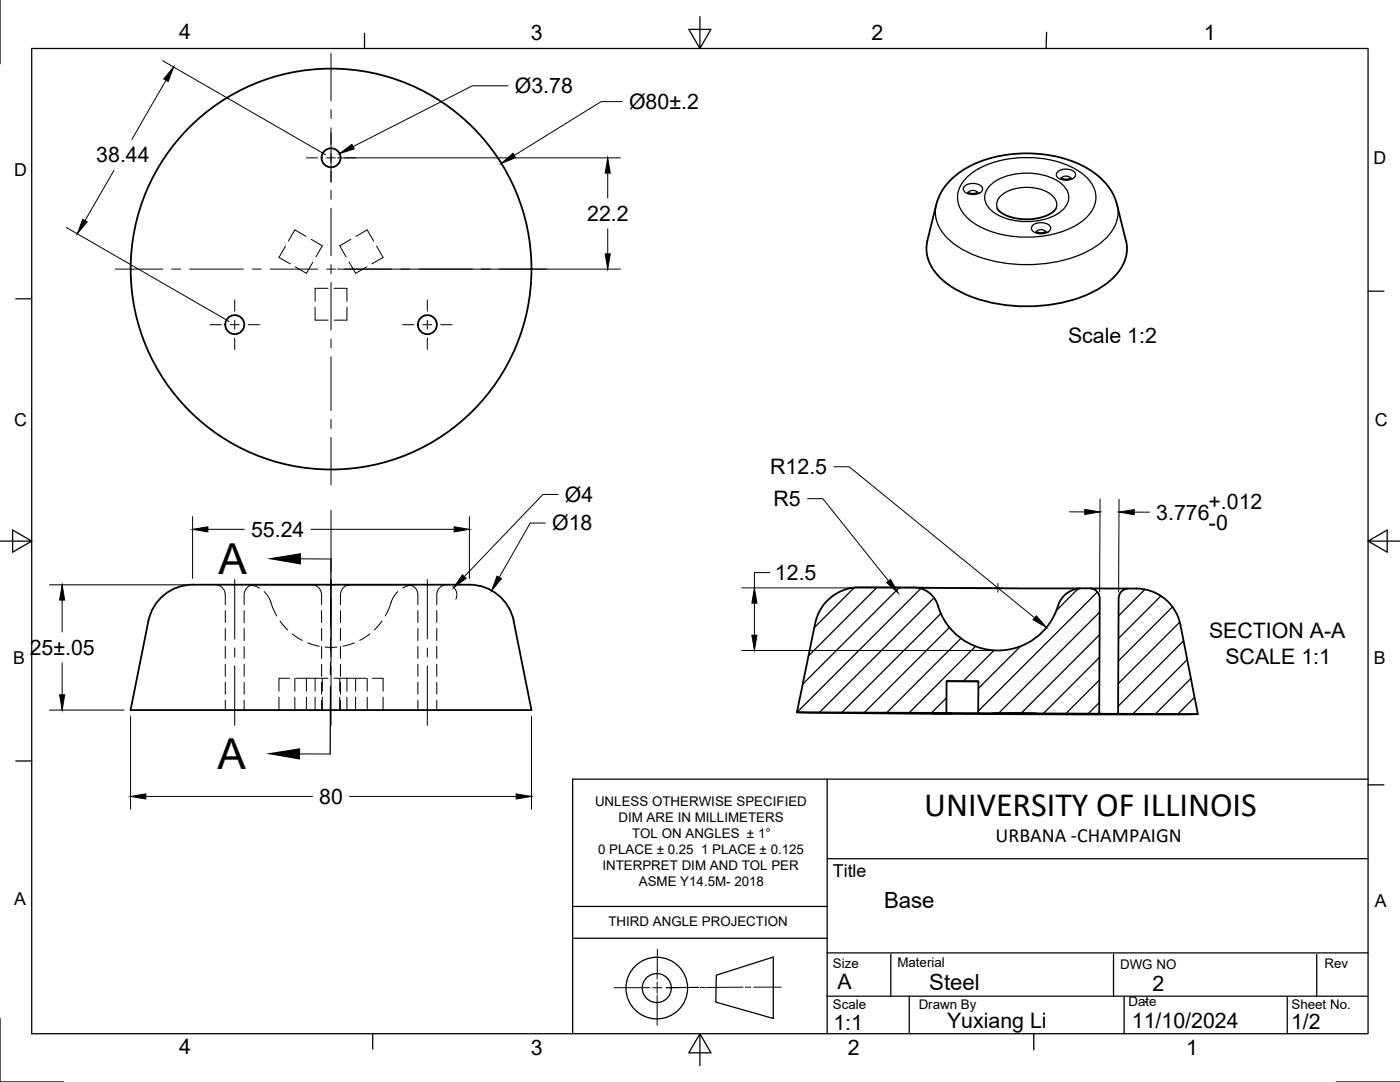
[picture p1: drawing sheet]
<svg xmlns="http://www.w3.org/2000/svg" width="279mm" height="216mm" viewBox="0 0 279 216" stroke-linecap="round" stroke-linejoin="round" font-family="sans-serif">
<!-- layer: Hidden -->
<g fill="none" stroke="#000" stroke-width=".2">
<path d="M57 49.1l-1.3 2.3 2.2 1.2M61.1 47.2l-2.3-1.3-1.2 2.2M62.1 47.8l2.2 1.2-1.2 2.3M62.4 52.3l-1.2 2.2-2.3-1.2M65.5 57.5h-2.6v2.6M66.7 57.5h2.5v2.6M69.7 52.3l1.3 2.2 2.2-1.2M70 47.8l-2.2 1.2 1.3 2.3M71.1 47.2l2.2-1.3 1.3 2.2M75.2 49.1l1.3 2.3-2.3 1.2M62.9 61.3v2.6h2.6M69.2 61.3v2.6h-2.5"/>
<path d="M42.9 116.7a2 2 0 0 1 2.1 2v2M49.3 116.7a5 5 0 0 1 2.5 .6M50.7 116.7a2 2 0 0 0-2 2v2M52.7 118l.1 .1a5.8 5.8 0 0 1 1.6 3.1l.8 1.7M62.2 116.7a2 2 0 0 1 2 2v2M70 116.7a2.02 2.02 0 0 0-2.1 2v2M79.4 118v.1a5.8 5.8 0 0 0-1.7 3.1l-.8 1.7M81.4 116.7a2 2 0 0 1 2 2v2M82.8 116.7a5 5 0 0 0-2.5 .6M89.2 116.7a2 2 0 0 0-2 2v2M45 121.8v2.4M45 125.4v2.4"/>
<path d="M45 129v2.4M45 132.6v2.3M45 136.1v2.4M45 139.7v2M48.7 121.8v2.4M48.7 125.4v2.4M48.7 129v2.4M48.7 132.6v2.3M48.7 136.1v2.4M48.7 139.7v2M55.7 139.1v2.6M55.9 123.9l1.5 1.8"/>
<path d="M57.8 135.3h-2.1v2.6M58.3 126.5l2 1.3M58.8 135.3v2.6M58.8 139.1v2.6M59 135.3h3.9M61.2 135.3v2.6M61.2 139.1v2.6M61.4 128.3l2.3 .6M62.9 139.1v2.6M64.2 121.8v2.4M64.2 125.4v2.4M64.2 129v2.4"/>
<path d="M64.2 132.6v2.3M64.2 136.1v2.4M64.2 139.7v2M64.3 135.3v2.6M64.3 139.1v2.6M64.9 129.1h2.3M65.5 135.3h-2.6v2.6M66.7 135.3h4.3M67.8 135.3v2.6M67.8 139.1v2.6M67.9 121.8v2.4M67.9 125.4v2.4"/>
<path d="M67.9 129v2.4M67.9 132.6v2.3M67.9 136.1v2.4M67.9 139.7v2M69.2 135.3v2.6M69.2 139.1v2.6M70.7 128.3l-2.3 .6M71 139.1v2.6M73.1 135.3h-2.1v2.6M73.3 135.3v2.6M73.3 139.1v2.6M73.8 126.5l-2 1.3"/>
<path d="M74.3 135.3h2.2v2.6M76.2 123.9l-1.5 1.8M76.5 139.1v2.6M83.4 121.8v2.4M83.4 125.4v2.4M83.4 129v2.4M83.4 132.6v2.3M83.4 136.1v2.4M83.4 139.7v2M87.2 121.8v2.4M87.2 125.4v2.4M87.2 129v2.4"/>
<path d="M87.2 132.6v2.3M87.2 136.1v2.4M87.2 139.7v2"/>
</g>
<!-- layer: Visible -->
<g fill="none" stroke="#000" stroke-width=".36">
<path d="M193.2 38.4l1 .3 .9-.3M211.8 35.5a1.9 1.9 0 0 0 1.9 0M199 41.6a4.9 4.9 0 0 0 3.6 1.9 9.4 9.4 0 0 0 7.9-1.5l.2-.4M206.8 46.2l1 .3 .9-.3M224.7 48a7.9 7.9 0 0 1-2.8 7.7 24.5 24.5 0 0 1-14.7 5.4 29.5 29.5 0 0 1-17.2-3.8 9.8 9.8 0 0 1-5.1-7.3l.2-2 1.7-7.1a13.1 13.1 0 0 1 8.3-8.5 26.4 26.4 0 0 1 22 1.3 11.8 11.8 0 0 1 5.8 7.2l1.8 7.1M38.4 116.7a9 9 0 0 0-8.8 7.2l-3.5 17.8h80l-3.6-17.8a9.3 9.3 0 0 0-10.3-7.2h-53.8M182.8 117.2l32.8 .2M217.6 117.4h7.5M223.8 118l.3-.2a3.7 3.7 0 0 1 2.7-.4 9 9 0 0 1 8.8 7.3l3.5 17.8-16-.1 .1-23a1.96 1.96 0 0 1 .6-1.4zM187.2 120.8a12.6 12.6 0 0 0 12.3 9 12.6 12.6 0 0 0 11.9-9.6 5 5 0 0 1 4.5-2.8 3.3 3.3 0 0 1 3 .6l.4 .6 .2 .8-.1 23-24.2-.1 .1-6.3-6.4-.1v6.4l-29.9-.2 3.2-15.6a10.5 10.5 0 0 1 3-6.8 9.1 9.1 0 0 1 6.3-2.5h10.9a5.1 5.1 0 0 1 4.8 3.6M188.9 135.9l6.4 .1M159.1 142.1l40 .4h40"/>
<path d="M186.1 142.3l3.7 .1zM188.9 142.3h6.3M198.2 142.3l8.7 .1zM219.4 142.4h3.7"/>
<circle cx="66.1" cy="31.5" r="1.89"/>
<circle cx="66.1" cy="53.7" r="40"/>
<circle cx="46.9" cy="64.8" r="1.89"/>
<circle cx="85.3" cy="64.8" r="1.89"/>
</g>
<!-- layer: Visible Narrow -->
<path d="M192.4 37.2a2.56 2.56 0 0 1 3.7 .3 1.58 1.58 0 0 1-1.9 1.3 1.58 1.58 0 0 1-1.9-1.3zM193 35.3a17.4 17.4 0 0 1 11.9-3.9 18.9 18.9 0 0 1 10.9 3.1 5.8 5.8 0 0 1 2.7 6.3 8.6 8.6 0 0 1-5 4.8 21.9 21.9 0 0 1-18.4-.6 6.8 6.8 0 0 1-4-6.1 5.9 5.9 0 0 1 1.9-3.6zM193.2 38.4a1.2 1.2 0 0 1 1.9 0M197.4 37.2a11 11 0 0 1 9.3-2.6 8.6 8.6 0 0 1 6.2 3.3 3.3 3.3 0 0 1-1.2 4.3 12.5 12.5 0 0 1-13.6 0 3.3 3.3 0 0 1-.7-5zM211 34.4a2.56 2.56 0 0 1 3.6 .3 1.58 1.58 0 0 1-1.9 1.3 1.58 1.58 0 0 1-1.9-1.3zM211.8 35.6a1.2 1.2 0 0 1 1.9 0M186.9 40.8a7.4 7.4 0 0 0 3.1 7.6 24.3 24.3 0 0 0 14.9 4.4 24.9 24.9 0 0 0 14.9-4.4 7.4 7.4 0 0 0 3.2-7.6M199 41.6a2.69 2.69 0 0 1 1.7-3.3 9.2 9.2 0 0 1 9 .5 2.47 2.47 0 0 1 1.1 2.8M206 45a2.56 2.56 0 0 1 3.7 .4 1.58 1.58 0 0 1-1.9 1.3 1.58 1.58 0 0 1-2-1.3zM206.8 46.3a1.2 1.2 0 0 1 1.9 0" fill="none" stroke="#000" stroke-width=".25"/>
<!-- layer: Visible -->
<circle cx="195.2" cy="142.3" r=".18" fill="#000"/>
<!-- layer: Border -->
<g fill="none" stroke="#000" stroke-width=".25">
<path d="M0 0v12.7M6.3 9.7h266.7v196.6h-266.7zM72.7 6.6v3.1M139.7 3.3v6.4l2.2-3.8h-4.4l2.2 3.8M208.9 6.4l-.1 3.3M3.2 59.6h3.1M273 58.1h3.2M0 108h6.3l-3.8-2.2v4.4l3.8-2.2M273 108l3.8 2.2v-4.4l-3.8 2.2h6.4M3.2 151.8h3.1M273 156.6h3.2M0 203.2v12.7h12.7"/>
<path d="M74.4 206.3v3M139.7 206.3l-2.2 3.8h4.4l-2.2-3.8v6.3M206.3 206.3v3.2M266.7 215.9h12.7"/>
</g>
<!-- layer: Titleblock -->
<g fill="none" stroke="#000" stroke-width=".25">
<path d="M165.1 155.5v50.8M273 155.5h-158.7v50.8M165.1 171.3h107.9M114.3 187.2h50.8M114.3 180.9h50.8M143 194.6l11.3-3.6v12.2l-11.4-3.2zM165 198.8h107.9M165.1 190.1h107.9M177.8 190.4v8.4M181.5 198.8v7.5M222.2 190.4v8.4M224.3 198.9v7.4"/>
<path d="M256.9 198.9v7.4M262.8 190.5v8.4"/>
<circle cx="131.1" cy="197.2" r="6.1"/>
<circle cx="131.1" cy="197.2" r="2.89"/>
</g>
<circle cx="228.6" cy="199.9" r=".18" fill="#000"/>
<path d="M122.6 197.1h7.1M130.2 197.1h1.9M131.1 195.9v2.3M131.1 198.6v6M131.2 189.4l-.1 6M139.4 197l-6.6 .1 6.6-.1M139.7 197h1M148.3 197h-7.4M148.7 197h1.2M150.4 197h5.5" fill="none" stroke="#000" stroke-width=".2"/>
<!-- layer: Smart Centers -->
<g fill="none" stroke="#000" stroke-width=".2">
<path d="M66.1 10.6v9.5M61.1 31.5h2.3M65.2 31.5h1.8M66.1 21.9v1.8M66.1 25.5v10.9M66.1 38v1.8M68.7 31.5h2.3M23 53.7h9.5M34.3 53.7h1.8M37.8 53.7h10.8M46.8 59.9v2.2M50.3 53.7h1.8"/>
<path d="M53.9 53.7h9.5M65.2 53.7h1.8M66.1 41.6v9.4M66.1 52.8v1.8M66.1 56.4v9.4M68.7 53.7h9.5M80 53.7h1.8M83.6 53.7h10.7M85.3 59.9v2.2M96.1 53.7h1.8M99.6 53.7h9.5M41.9 64.8h2.3"/>
<path d="M46 64.8h1.7M46.8 63.9v1.8M46.8 67.5v2.2M49.5 64.8h2.3M66.1 67.6v1.8M66.1 71.2v10.7M80.3 64.8h2.3M84.4 64.8h1.8M85.3 63.9v1.8M85.3 67.5v2.2M88 64.8h2.2M66.1 83.7v1.8"/>
<path d="M66.1 87.3v9.4M46.8 115.6v11.9M50.5 116.7h12.9M65.2 116.7h1.8M66.1 101.8v12.2M66.1 115.6v16.6M68.7 116.7h12.9M85.3 115.6v11.9M198.3 117.3h1.7M199.2 116.4v1.8M46.8 129.3v1.8M46.8 132.9v11.8"/>
<path d="M66.1 132.9v11.8M85.3 129.3v1.8M85.3 132.9v11.8"/>
</g>
<!-- layer: FD_Dimensions -->
<g fill="none" stroke="#000" stroke-width=".2">
<path d="M32.4 12.1l32.6 18.8M33.1 16l-6.8 11.8M101.4 17.1h-7.1l-23.8 12.2M22.8 34l-5.8 10M67.3 31.5h56.5M121.3 34.5v5M124.2 20.3h-4.2l-17.4 10.7M13.2 45.4l32.5 18.8M67.3 53.7h56.5M121.3 45.7v5M111.4 98.7h-3l-15.7 16.3M161.2 99.5h3l13.1 16.4"/>
<path d="M166.4 93.1h3.1l37 30.2M219.5 99.6v18.5M223.3 99.6l-.1 18.6M9.9 116.7h27.3M12.4 119.7v6.4M38.4 103.1v12.3M41.5 105.6h7.2M62.1 105.6h28.5M90.4 117.1a2 2 0 0 1 .6 2.5M93.7 103.1v12.3M108.8 104.4h-3l-6.2 10.8M148 117.3h49.9"/>
<path d="M153.6 114.3h-3v3M213.4 102.1l3.1 .1M226.4 102.2h3M12.4 132.3v6.3M148 129.8h49.9M150.6 120.4v6.3M9.9 141.7h14.9M26.1 143v18.5M29.1 158.9h33.3M69.8 158.9h33.2M106.1 143v18.5"/>
</g>
<g fill="#000" stroke="#000" stroke-width=".2">
<path d="M34.6 13.4l-1 2.9-.9-.6zM67.8 30.6l2.4-1.8 .5 .9zM100.1 32.6l2.3-2 .5 .9zM121.3 31.5l.5 3h-1zM16.5 43.8l.9 .5-2 2.4zM120.8 50.7h1l-.5 3zM12.4 116.7l.5 3h-1zM38.4 105.6l3.1-.5v1zM90.6 105.1l3.1 .5-3.1 .5zM92.3 114.7l.7 .7-2.4 1.8zM99.2 115l.9 .5-2 2.4zM177 116.2l.7-.6 1.5 2.7z"/>
<path d="M216.5 101.6l3 .6-3 .5zM223.3 102.2l3.1-.5v1zM11.9 138.6h1l-.5 3.1zM150.1 126.7h1l-.5 3.1zM150.6 117.3l.5 3.1h-1zM206.8 122.9l2.1 2.3-2.7-1.5zM26.1 158.9l3-.5v1zM103 158.4l3.1 .5-3.1 .5z"/>
</g>
<!-- layer: Section Lines -->
<path d="M66.1 111.5l-.1 13.6M66 136.9l-.1 13.6M66 132.2v2.4M66 127.4v2.4" fill="none" stroke="#000" stroke-width=".25"/>
<path d="M60 111.5h6.1M59.8 150.4l6.1 .1" fill="none" stroke="#000" stroke-width=".2"/>
<path d="M53.9 111.5l6.1-1v2zM53.7 150.4l6.1-1v2z" fill="#000" stroke="#000" stroke-width=".2"/>
<!-- layer: Hatching -->
<g fill="none" stroke="#000" stroke-width=".25">
<path d="M170.5 117.2l-8 8M175 117.2l-13.6 13.7M179.5 117.2l-19.3 19.3M183.8 117.4l-24.7 24.7M186.4 119.3l-22.8 22.8M215.2 117.4l-4.4 4.4M219 118.1l-23.8 23.8M228.5 117.6l-5.3 5.3M231.7 118.9l-8.5 8.5M187.8 122.4l-19.8 19.8M188.9 139.3l-3 2.9M189.5 125.2l-17 17"/>
<path d="M191.8 127.4l-14.8 14.8M194.7 129l-13.3 13.2M198.4 129.8l-6.2 6.1M203.7 128.9l-8.5 8.5M219.4 135.7l-6.7 6.7M219.4 126.7l-15.6 15.6M219.4 131.2l-11.1 11.1M219.4 122.2l-20.1 20.1M234 121.1l-10.8 10.8M235.4 124.1l-12.2 12.3M236.2 127.9l-13.1 13M236.9 131.6l-10.8 10.8"/>
<path d="M237.7 135.4l-7.1 7.1M238.4 139.1l-3.3 3.4M219.4 140.2l-2.2 2.2"/>
</g>
<g font-size="8.5">
<text x="43.6" y="114.5">A</text>
<text x="43.4" y="153.4">A</text>
</g>
<text font-size="6.8" x="184.4" y="162.9">UNIVERSITY OF ILLINOIS</text>
<g font-size="4.4">
<text x="176.4" y="181.2">Base</text>
<text x="185.4" y="197.5">Steel</text>
</g>
<g font-size="4.3">
<text x="35.8" y="7.8">4</text>
<text x="105.9" y="7.9">3</text>
<text x="173.9" y="7.9">2</text>
<text x="240.2" y="8">1</text>
<text x="102.7" y="18.6">Ø3.78</text>
<text x="125.5" y="21.7">Ø80±.2</text>
<text x="19.2" y="32.4">38.44</text>
<text x="117.2" y="44.1">22.2</text>
<text x="213.1" y="68.4">Scale 1:2</text>
<text x="153.7" y="94.6">R12.5</text>
<text x="112.8" y="100.1">Ø4</text>
<text x="154.4" y="101">R5</text>
<text x="241.2" y="101.7">+.012</text>
<text x="50.1" y="107.1">55.24</text>
<text x="110.2" y="105.8">Ø18</text>
<text x="230.8" y="103.7">3.776</text>
<text x="241.3" y="105.8">-0</text>
<text x="154.7" y="115.8">12.5</text>
<text x="5.9" y="130.7">25±.05</text>
<text x="241.3" y="127.3">SECTION A-A</text>
<text x="244.6" y="132.4">SCALE 1:1</text>
<text x="63.7" y="160.4">80</text>
<text x="167.1" y="197.4">A</text>
<text x="230" y="197.8">2</text>
<text x="166.3" y="205.5">1:1</text>
<text x="189" y="205.2">Yuxiang Li</text>
<text x="225.9" y="205.2">11/10/2024</text>
<text x="257.7" y="205.3">1/2</text>
<text x="35.8" y="210.4">4</text>
<text x="105.9" y="210.5">3</text>
<text x="169.2" y="210.5">2</text>
<text x="236.7" y="210.6">1</text>
</g>
<text font-size="4" x="198.7" y="167.9">URBANA -CHAMPAIGN</text>
<g font-size="3.5">
<text x="2.8" y="35.1">D</text>
<text x="274.1" y="32.8">D</text>
<text x="2.8" y="85.1">C</text>
<text x="274.4" y="85.1">C</text>
<text x="2.6" y="132.5">B</text>
<text x="274.2" y="132.5">B</text>
<text x="166.2" y="175.1">Title</text>
<text x="2.8" y="180.6">A</text>
<text x="274.4" y="181">A</text>
</g>
<g font-size="2.7">
<text x="118.7" y="160.8">UNLESS OTHERWISE SPECIFIED</text>
<text x="123.4" y="164.1">DIM ARE IN MILLIMETERS</text>
<text x="126.2" y="167.3">TOL ON ANGLES ± 1°</text>
<text x="119.4" y="170.5">0 PLACE ± 0.25 1 PLACE ± 0.125</text>
<text x="120.2" y="173.7">INTERPRET DIM AND TOL PER</text>
<text x="127.5" y="176.9">ASME Y14.5M- 2018</text>
<text x="121.4" y="184.8">THIRD ANGLE PROJECTION</text>
<text x="166.2" y="193.2">Size</text>
<text x="179.1" y="193">Material</text>
<text x="223.5" y="193.4">DWG NO</text>
<text x="264.4" y="193.1">Rev</text>
<text x="166.2" y="201.3">Scale</text>
<text x="183.3" y="201.3">Drawn By</text>
<text x="225.2" y="200.7">Date</text>
<text x="257.7" y="201.3">Sheet No.</text>
</g>
</svg>
